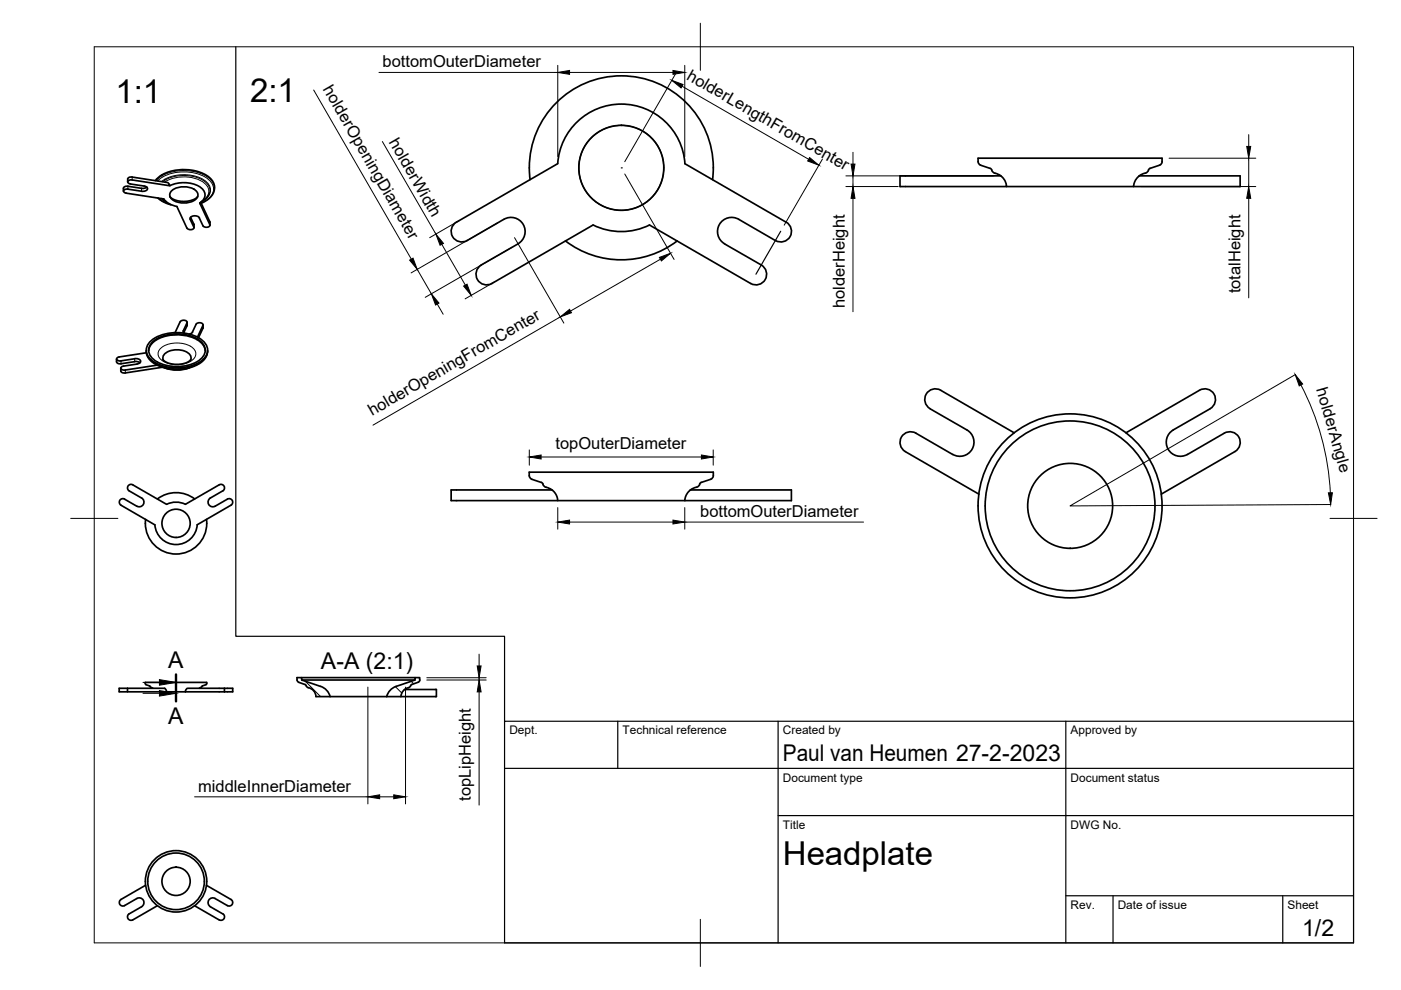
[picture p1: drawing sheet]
<svg xmlns="http://www.w3.org/2000/svg" width="297mm" height="210mm" viewBox="0 0 297 210" stroke-linecap="round" stroke-linejoin="round" font-family="sans-serif">
<!-- layer: Visible -->
<g fill="none" stroke="#000" stroke-width=".36">
<path d="M27.1 38.6l.1-.9 .8-.2 7.5 1.2 .5 .7-8.3-1.3a.52 .52 0 0 0-.6 .6l.5 .3 3.3 .5 .4 .4a.87 .87 0 0 1-1.3 .6l-2.9-.4M31.1 39.7l-.8 .3-3.6-.5-.5 .3v.7M32.9 38.3a7.7 7.7 0 0 1 6.9-2.3 6.7 6.7 0 0 1 5.4 2.6l.2 .5 .1 1-.4 1.2-1.1 1-1.6 .9M36 39.4a6.8 6.8 0 0 1 6.8 .5 1.81 1.81 0 0 1-.4 3.1l2.1 4.9a.98 .98 0 0 1-1.5 0l-.8-1.7M112.4 38.1a19.5 19.5 0 0 1 19.3-22 19.5 19.5 0 0 1 19.4 22M145.2 34.7l21.5 12.4M145.2 34.7a13.5 13.5 0 0 0-13.5-12.6 13.5 13.5 0 0 0-13.5 12.6l-21.4 12.4M190.8 37.3h21.4l.8 1 .4 1.3h-22.6zM207.4 34.3v-.8h39l-.1 1-.2 .4-2.3 .8M207.4 34.3l.1 .4 .4 .3M207.9 35l2 .7M209.9 35.7l.4 .4"/>
<path d="M210.3 36.1l.4 .5 1.5 .7M241.6 37.3l-.8 .8-.4 .9a.38 .38 0 0 1-.4 .6h-26.6M241.6 37.3h21.3v2.3h-22.6M243.5 36.1l-.5 .5-1.5 .7M243.8 35.7l-.3 .4M26.7 41l8 1.2M27.1 40.1h-.3a.52 .52 0 0 0-.6 .5l.5 .3M33.5 42l1 .7 1.8 .7M34.2 42.1l1.1 .7M34.7 42.2a4.1 4.1 0 0 0 2.8 1.6l2.1 4.6 .4 .2a.79 .79 0 0 0 1.1-.4M36 41.6l.9 .7 1.8 .4 1.9-.2 .8-.4 .5-.5M36.4 40.5a4.3 4.3 0 0 1 5.2 0 1.22 1.22 0 0 1-.5 2 4.4 4.4 0 0 1-4.7-.3 1.13 1.13 0 0 1 0-1.7z"/>
<path d="M40.4 46.1l.7 1.5v.7M42.3 46.2a1.27 1.27 0 0 0-2 .1l.8 1.9M42.6 42.9l1.9 4.2M44.4 41l-.6 .9-1.1 .9M44.5 47.2v.6M106.8 46.5l-7.8 4.5a2.25 2.25 0 0 1-3-.8 2.25 2.25 0 0 1 .8-3.1M106.8 46.5a3 3 0 0 1 4.1 1.1 3 3 0 0 1-1.1 4.1l-7.8 4.5a2.26 2.26 0 0 0-.8 3.1 2.26 2.26 0 0 0 3.1 .8l21.5-12.4a13.5 13.5 0 0 0 11.9 0l21.5 12.4a2.26 2.26 0 0 0 3-.8 2.26 2.26 0 0 0-.8-3.1l-7.8-4.5a3 3 0 0 1-1.1-4.1 3 3 0 0 1 4.1-1.1l7.8 4.5a2.26 2.26 0 0 0 3.1-.8 2.26 2.26 0 0 0-.8-3.1M143.6 51.1a19.5 19.5 0 0 1-23.7 0M24.7 76.1l.1 .7 .4 .3 3.4-.4M25.3 75.7l-.6 .3a.61 .61 0 0 0 1 .5M25.7 76.5l2.9-.5a.99 .99 0 0 1 1.2 .7l-.4 .4-.3 .1M28.6 76.7h.6l.5 .2"/>
<path d="M29.1 77.2l-2.9 .4-.6 .3a.61 .61 0 0 0 1 .6l6.7-1.1M31 74.3l.1 .9 .2 .5 .6 .7 .7 .6 2.2 1 2.1 .3 2.9-.2 2.4-.9 .8-.7 .6-.7 .3-.5 .1-1M31 74.8l-5.7 .9M32.2 72.1a9.7 9.7 0 0 1 10.7 0 2.54 2.54 0 0 1 0 4.3 9.7 9.7 0 0 1-10.7 0 2.54 2.54 0 0 1 0-4.3zM32.6 72.3a8.9 8.9 0 0 1 9.9 0 2.36 2.36 0 0 1 0 3.9 8.9 8.9 0 0 1-9.9 0 2.36 2.36 0 0 1 0-3.9zM34.4 77.9l-8.1 1.2-.7-.3v-.7M34.8 78a7.3 7.3 0 0 0 5.4 0M34.9 75a4.3 4.3 0 0 1 5.2 0 .99 .99 0 0 1 .3 1.3l-.5 .4-.8 .4-2.1 .2-1.6-.4-.8-.7a1.18 1.18 0 0 1 .3-1.2zM38.2 68.2l-1.1 2.3M38.2 68.2l.4-.2a.79 .79 0 0 1 1.1 .4M39.6 68.5l-.7 1.6 .1 .5M39.7 68.3v.7"/>
<path d="M39.7 68.9l-.8 1.7M40.1 70.8l.7-.4 .8-1.6 .3-.3a.79 .79 0 0 1 1.1 .5l-1.1 2.5M43.1 68.9l-.1 .7-.9 2M43.5 74.3a3.8 3.8 0 0 0-3.1-2.9 8.7 8.7 0 0 0-8.2 1.5l-.6 .9-.1 .5M215 91.8l-15.6-9.1a2.27 2.27 0 0 0-3 .9 2.27 2.27 0 0 0 .8 3.1l7.8 4.5a3 3 0 0 1 1.1 4 3 3 0 0 1-4.1 1.1l-7.8-4.4a2.25 2.25 0 0 0-3.1 .8 2.25 2.25 0 0 0 .8 3l15.6 9.1M256.6 86.7l-7.8 4.5a3 3 0 0 0-1.1 4 3 3 0 0 0 4.1 1.1l7.7-4.4a2.25 2.25 0 0 1 3.1 .8 2.25 2.25 0 0 1-.8 3M256.6 86.6a2.25 2.25 0 0 0 .8-3 2.25 2.25 0 0 0-3.1-.9l-15.6 9.1M261.8 95.8l-15.6 9M26.4 105.8l2.6 1.5a1 1 0 0 0 1.4-.3 1 1 0 0 0-.4-1.4l-2.6-1.5a.75 .75 0 0 1-.3-1 .75 .75 0 0 1 1.1-.3l7.1 4.1M26.4 105.8a.75 .75 0 0 0-1 .3 .75 .75 0 0 0 .3 1l7.1 4.2M30.9 110.1a6.5 6.5 0 0 0 6.4 7.4 6.5 6.5 0 0 0 6.5-7.4M41.3 105.8a6.5 6.5 0 0 0-7.9 0"/>
<path d="M44.6 105.6l2.6-1.5a.75 .75 0 0 0 .3-1 .75 .75 0 0 0-1-.3l-7.2 4.1-1.7-.4h-1.1l-1.2 .4M44.6 105.6a1.01 1.01 0 0 0-.4 1.4 1.01 1.01 0 0 0 1.4 .3l2.6-1.5M48.2 105.8a.75 .75 0 0 1 1 .3 .75 .75 0 0 1-.2 1l-7.2 4.2a4.5 4.5 0 0 1-4.5 4.2 4.5 4.5 0 0 1-4.5-4.2M95.7 103.9h21.4l.8 1 .3 1.2h-22.5zM146.4 103.9l-.9 1-.3 1.2h-27M146.4 103.9h21.4v2.2h-22.6M148.3 102.7l.4-.4 2.2-.8 .3-.4v-1h-39a1.32 1.32 0 0 0 .3 1.4l2.4 .9a1.56 1.56 0 0 0 1.6 1.1l.6 .4M148.4 102.7l-.5 .5-1.5 .7M27 145.9h7.9l.3 .4 .1 .4h4M27 145.9h-1.7v.8h10M27 145.9v.8M32 145.7l.4 .2"/>
<path d="M39.3 146.7h8.3M42.6 145.7l-.4 .2M43.6 145.2l-.6 .2-.4 .3M43.7 145.2l.1-.5h-13v.4l.9 .3 .3 .3M47.6 145.9h1.7v.8h-1.7M47.6 145.9h-7.9l-.3 .4-.1 .4M47.6 145.9v.8M64 143.7h24M64 144.2h24M67 147.7h3M68 145.5l-4-1.3v-.5h-1l.2 .9 1.5 .5 .2 .3a.95 .95 0 0 0 .9 .5 2 2 0 0 1 1.2 1.8M68 145.5a3.1 3.1 0 0 1 2 2.2"/>
<path d="M70 147.7h12M82 147.7h10.3M85.8 146.2h6.5M88.6 144.7l-1.3 .4-.2 .3a.92 .92 0 0 1-.9 .5 2 2 0 0 0-1.2 1.8M88.7 144.7l.3-.3v-.7h-1v.5l-4 1.3a3 3 0 0 0-2 2.2M92.3 146.2h.2v1.5h-.2M26.4 192l2.6-1.5a1.01 1.01 0 0 1 1.4 .4 1.01 1.01 0 0 1-.4 1.3l-2.6 1.6a.74 .74 0 0 0-.3 1 .74 .74 0 0 0 1.1 .2M30.9 187.7l-5.2 3a.75 .75 0 0 0-.3 1 .75 .75 0 0 0 1 .3M33.4 192l-5.2 3M41.3 192l5.2 3M43.8 187.7l5.2 3a.75 .75 0 0 1 .2 1 .75 .75 0 0 1-1 .3M44.6 192.2l2.6 1.5a.75 .75 0 0 1 .3 1.1 .75 .75 0 0 1-1 .2"/>
<path d="M48.2 192l-2.6-1.5a1.01 1.01 0 0 0-1.4 .4 1.01 1.01 0 0 0 .4 1.3"/>
<circle cx="131.7" cy="35.6" r="9"/>
<circle cx="37.3" cy="111" r="3"/>
<circle cx="226.9" cy="107.3" r="18"/>
<circle cx="226.9" cy="107.3" r="19.5"/>
<circle cx="226.9" cy="107.3" r="9"/>
<circle cx="37.3" cy="186.9" r="6.5"/>
<circle cx="37.3" cy="186.9" r="6"/>
<circle cx="37.3" cy="186.9" r="3"/>
</g>
<!-- layer: Visible Narrow -->
<g fill="none" stroke="#000" stroke-width=".21">
<path d="M27.1 39.5v.6M28 37.5v.7M30 39.9v.6M33.1 38.3a9.1 9.1 0 0 1 10-1.3 3.5 3.5 0 0 1 2.4 2.9M33.4 38.4a9 9 0 0 1 10.8-.4 2.49 2.49 0 0 1 0 4.2l-1.5 .9M34.2 38.5a8.3 8.3 0 0 1 9.7 .1 2.14 2.14 0 0 1-.1 3.4M34.5 38.5a8.2 8.2 0 0 1 9 .1 2.27 2.27 0 0 1 .9 2.4M34.9 38.6a7.7 7.7 0 0 1 8.8 .6 2.17 2.17 0 0 1-.9 3.5M33.6 42l1.1 .8 1.5 .6M34.4 42.1l.7 .6M40.3 46.2v.3M41.1 47.6v.6"/>
<path d="M44.5 47v.6M25.7 76.5v.6M26.6 78.5v.6M28.6 76.1v.6M34.1 73.8a5.9 5.9 0 0 1 6.8 0 1.64 1.64 0 0 1-.5 2.8 6.1 6.1 0 0 1-6.3-.4 1.52 1.52 0 0 1 0-2.4zM38.9 70.1v.3M39.6 68.5v.6M43 69v.6M44 74.4a3.8 3.8 0 0 1-3.1 3.2 9.6 9.6 0 0 1-9-1.3 2.65 2.65 0 0 1-.9-1.9"/>
</g>
<!-- layer: BORDER -->
<path d="M20 9.9h267v190h-267zM148.5 4.9v10M15 109.9h10M282 109.9h10M148.5 194.9v10" fill="none" stroke="#000" stroke-width=".21"/>
<!-- layer: TITLEBLOCK -->
<path d="M107 152.9h180v47h-180zM131 152.9v10M165 152.9v47M226 152.9v47M107 162.9h180M165 172.9h122M226 189.9h61M236 189.9v10M272 189.9v10" fill="none" stroke="#000" stroke-width=".25"/>
<!-- layer: Section Lines -->
<path d="M37.3 143v5.7" fill="none" stroke="#000" stroke-width=".51"/>
<path d="M30.3 144.7h3.5M30.3 147h3.5" fill="none" stroke="#000" stroke-width=".21"/>
<path d="M33.8 144.1l3.5 .6-3.5 .6zM33.8 146.4l3.5 .6-3.5 .6z" fill="#000" stroke="#000" stroke-width=".21"/>
<!-- layer: FD_Dimensions -->
<g fill="none" stroke="#000" stroke-width=".21">
<path d="M66.5 19.1l20.7 35.8M80.3 15.4h38M118.3 13.9v19.3M120.8 15.4h21.9M143.2 15.7l-10.7 18.6M144.6 18.3l26.8 15.5M145.2 13.9v19.3M81.1 30l11.3 19.6M132.5 36.9l10.4 18.1M174.4 33.7l-8.1 14M179.3 39.6h11.1M179.3 37.3h31.4"/>
<path d="M180.8 32.3v2.5M180.8 37.3v2.3M241.9 39.6h24.4M247.9 33.5h18.4M264.8 28.5v2.5M264.8 33.5v6.1M88.5 57.1l3 5.2M93.7 51.8l5 8.6M97.4 46.8l-6.3 3.6M104.8 59.8l-6.2 3.6M105.5 47.2l-18.3 10.7M108.5 52.4l-18.4 10.6"/>
<path d="M109.1 50.4l10.4 18.1M140 55l-19 10.9M180.8 42.1v24M264.8 42.1v21.1M92.7 64.5l1.3 2.1M118.8 67.2l-39.7 22.9M112.2 95.4v3.2M114.7 96.9h34M151.2 95.4v3.2M275.8 81.6a55.3 55.3 0 0 1 6.3 22.9M118.3 107.6v4.6M120.8 110.7h21.9"/>
<path d="M145.2 107.6v4.6M145.2 110.7h37.9M101.6 138.7v2.5M78 145.7v24.7M86 145.7v24.7M90.5 143.7h12.6M90.5 144.2h12.6M101.6 143.7v.5M101.6 146.7v24M41.3 168.9h36.7M80.5 168.9h3"/>
</g>
<g fill="#000" stroke="#000" stroke-width=".21">
<path d="M118.3 15.4l2.5-.5v.9zM142.7 14.9l2.5 .5-2.5 .4zM142.4 17l2.4 .9-.4 .7zM171.7 33.4l1.9 1.6-2.4-.9zM180.4 34.8h.9l-.5 2.5zM264.3 31h.9l-.4 2.5zM86.8 55.2l.8-.5 .9 2.4zM92.4 49.6l1.6 2-.7 .4zM139.8 54.6l2.4-.9-2 1.6zM180.8 39.6l.5 2.5h-.9zM264.8 39.6l.4 2.5h-.9zM91.5 62.3l1.6 2-.7 .4z"/>
<path d="M98.3 60.7l.7-.4 .9 2.3zM118.8 67.2l2-1.6 .4 .7zM112.2 96.9l2.5-.4v.8zM148.7 96.5l2.5 .4-2.5 .4zM274.6 79.4l1.6 2-.7 .4zM118.3 110.7l2.5-.4v.8zM142.7 110.3l2.5 .4-2.5 .4zM281.6 104.5h.9l-.4 2.5zM101.2 141.2h.8l-.4 2.5zM101.6 144.2l.4 2.5h-.8zM78 168.9l2.5-.4v.8zM83.5 168.5l2.5 .4-2.5 .4z"/>
</g>
<!-- layer: Sketch1 -->
<path d="M165.5 49l-5.2 9.1" fill="none" stroke="#000" stroke-width=".25"/>
<!-- layer: Sketch2 -->
<g fill="none" stroke="#000" stroke-width=".25">
<path d="M131.7 35.6h.1"/>
<circle cx="131.7" cy="35.6" r="9"/>
</g>
<!-- layer: Sketch3 -->
<path d="M274.6 79.4l-47.7 27.9 55.2-.3" fill="none" stroke="#000" stroke-width=".21"/>
<!-- layer: Sketch5 -->
<path d="M50 9.9v125h57v18" fill="none" stroke="#000" stroke-width=".25"/>
<!-- layer: Hatching -->
<path d="M64 143.7h.1M64.7 144.4l3.3 3.3M83.8 145.6l1.4 1.3M87.2 144.5l.5 .5" fill="none" stroke="#000" stroke-width=".21"/>
<g font-size="7">
<text x="24.5" y="21.8">1:1</text>
<text x="53" y="21.6">2:1</text>
<text x="166" y="183.4">Headplate</text>
</g>
<g font-size="4.9">
<text x="35.7" y="141.6">A</text>
<text x="68.1" y="141.8">A-A (2:1)</text>
<text x="35.7" y="153.6">A</text>
<text x="166" y="161.4">Paul van Heumen 27-2-2023</text>
<text x="276.1" y="198.6">1/2</text>
</g>
<g font-size="3.5">
<text x="81.1" y="14.3">bottomOuterDiameter</text>
<text x="145.4" y="16.7" transform="rotate(30 145.4 16.7)">holderLengthFromCenter</text>
<text x="68.4" y="18.9" transform="rotate(60 68.4 18.9)">holderOpeningDiameter</text>
<text x="82.4" y="30.2" transform="rotate(60 82.4 30.2)">holderWidth</text>
<text x="179.1" y="65.3" transform="rotate(-90 179.1 65.3)">holderHeight</text>
<text x="263" y="62.2" transform="rotate(-90 263 62.2)">totalHeight</text>
<text x="279" y="82.5" transform="rotate(74 279 82.5)">holderAngle</text>
<text x="78.9" y="88.2" transform="rotate(-30 78.9 88.2)">holderOpeningFromCenter</text>
<text x="117.8" y="95.2">topOuterDiameter</text>
<text x="148.5" y="109.6">bottomOuterDiameter</text>
<text x="42" y="167.9">middleInnerDiameter</text>
<text x="99.8" y="169.8" transform="rotate(-90 99.8 169.8)">topLipHeight</text>
</g>
<g font-size="2.5">
<text x="108" y="155.7">Dept.</text>
<text x="132" y="155.7">Technical reference</text>
<text x="166" y="155.7">Created by</text>
<text x="227" y="155.7">Approved by</text>
<text x="166" y="165.7">Document type</text>
<text x="227" y="165.7">Document status</text>
<text x="166" y="175.7">Title</text>
<text x="227" y="175.7">DWG No.</text>
<text x="227" y="192.7">Rev.</text>
<text x="237" y="192.7">Date of issue</text>
<text x="273" y="192.7">Sheet</text>
</g>
</svg>
